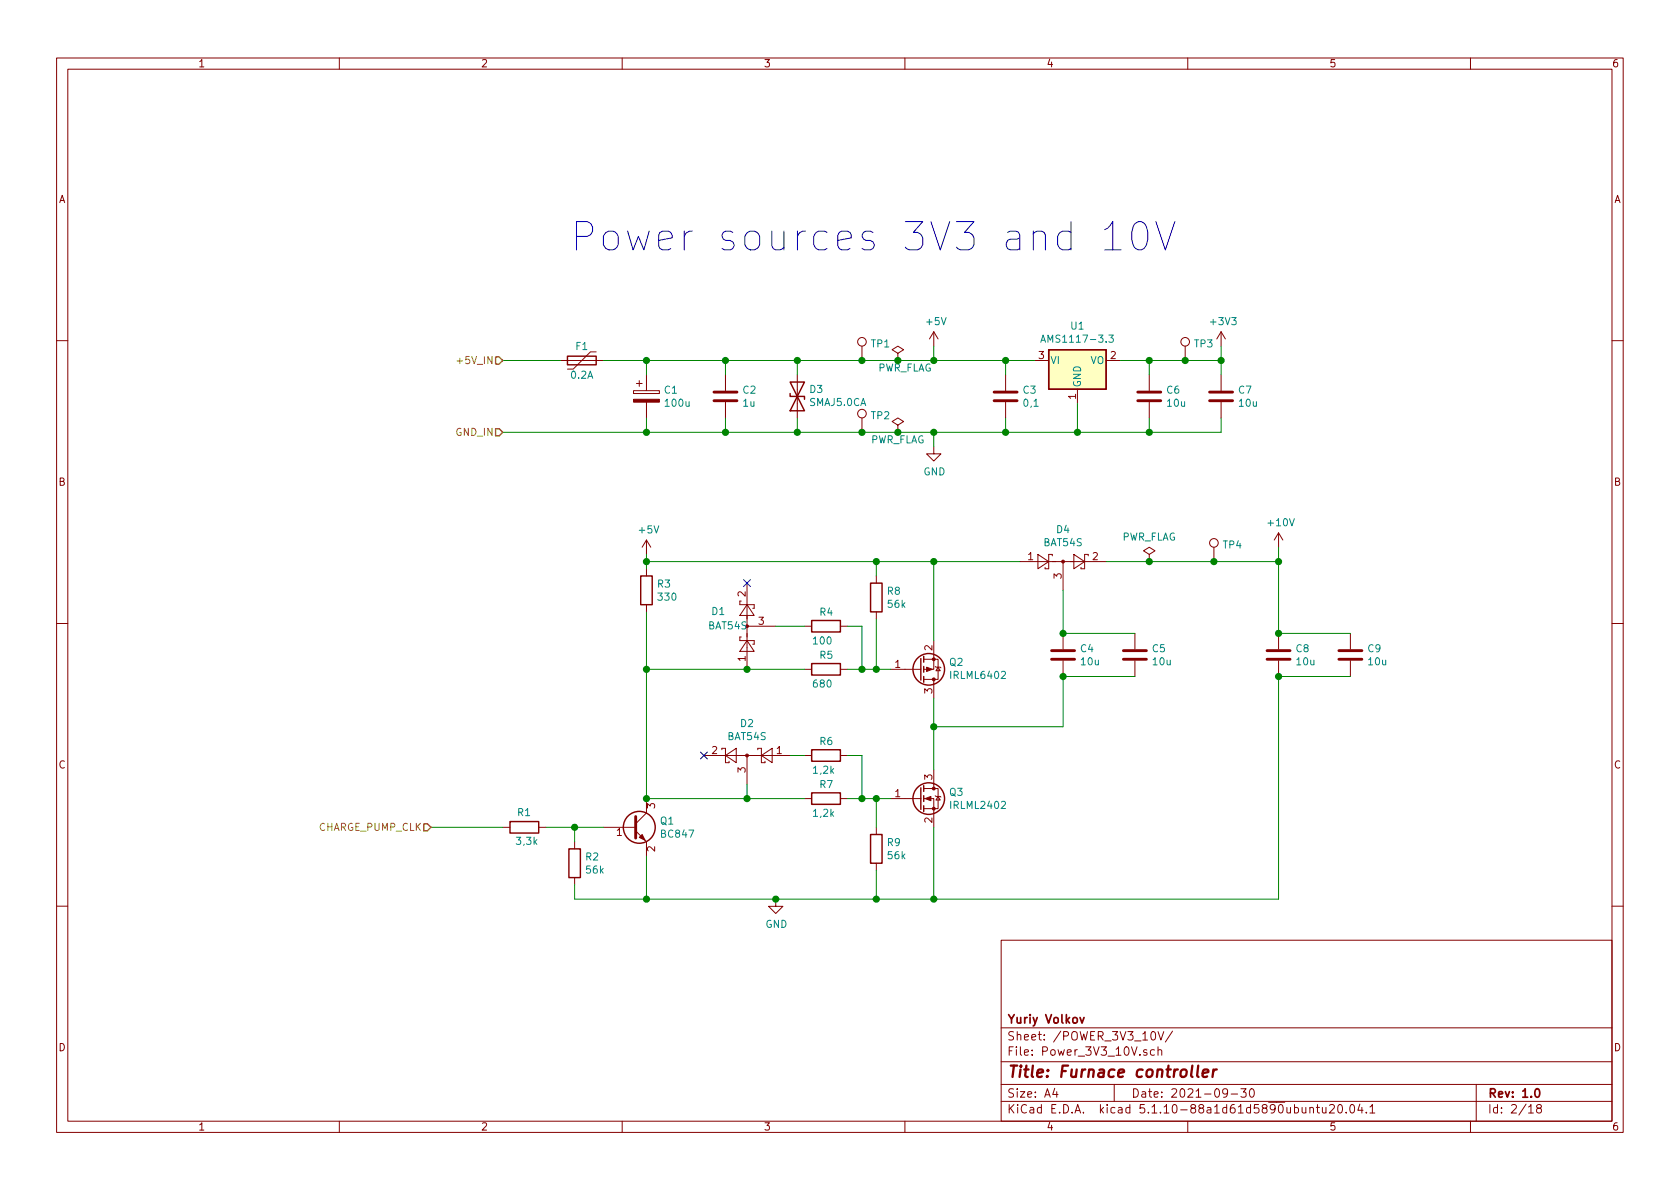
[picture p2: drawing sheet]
EESchema Schematic File Version 4
EELAYER 30 0
EELAYER END
$Descr A4 11693 8268
encoding utf-8
Sheet 2 18
Title "Furnace controller"
Date "2021-09-30"
Rev "1.0"
Comp "Yuriy Volkov"
Comment1 ""
Comment2 ""
Comment3 ""
Comment4 ""
$EndDescr
Text Notes 8200 1750 2    197  ~ 0
Power sources 3V3 and 10V
$Comp
L Regulator_Linear:AMS1117-3.3 U?
U 1 1
P 7500 2500
AR Path="/60A07426" Ref="U?"  Part="1" 
AR Path="/609C9D41/60A07426" Ref="U?"  Part="1" 
AR Path="/609FED99/60A07426" Ref="U1"  Part="1" 
F 0 "U1" H 7500 2742 50  0000 C CNN
F 1 "AMS1117-3.3" H 7500 2651 50  0000 C CNN
F 2 "Package_TO_SOT_SMD:SOT-223-3_TabPin2" H 7500 2700 50  0001 C CNN
F 3 "http://www.advanced-monolithic.com/pdf/ds1117.pdf" H 7600 2250 50  0001 C CNN
	1    7500 2500
	1    0    0    -1  
$EndComp
$Comp
L power:+10V #PWR06
U 1 1
P 8900 3800
F 0 "#PWR06" H 8900 3650 50  0001 C CNN
F 1 "+10V" H 8915 3973 50  0000 C CNN
F 2 "" H 8900 3800 50  0001 C CNN
F 3 "" H 8900 3800 50  0001 C CNN
	1    8900 3800
	1    0    0    -1  
$EndComp
$Comp
L power:+3V3 #PWR05
U 1 1
P 8500 2400
F 0 "#PWR05" H 8500 2250 50  0001 C CNN
F 1 "+3V3" H 8515 2573 50  0000 C CNN
F 2 "" H 8500 2400 50  0001 C CNN
F 3 "" H 8500 2400 50  0001 C CNN
	1    8500 2400
	1    0    0    -1  
$EndComp
$Comp
L power:GND #PWR04
U 1 1
P 6500 3100
F 0 "#PWR04" H 6500 2850 50  0001 C CNN
F 1 "GND" H 6505 2927 50  0000 C CNN
F 2 "" H 6500 3100 50  0001 C CNN
F 3 "" H 6500 3100 50  0001 C CNN
	1    6500 3100
	1    0    0    -1  
$EndComp
$Comp
L Device:C C?
U 1 1
P 8000 2750
AR Path="/60A0D602" Ref="C?"  Part="1" 
AR Path="/609CA6A8/609D24C0/60A0D602" Ref="C?"  Part="1" 
AR Path="/609CA6A8/60A08E0B/60A0D602" Ref="C?"  Part="1" 
AR Path="/609CA6A8/60A0A46E/60A0D602" Ref="C?"  Part="1" 
AR Path="/609CA6A8/60A0A500/60A0D602" Ref="C?"  Part="1" 
AR Path="/609CA6A8/60A0A922/60A0D602" Ref="C?"  Part="1" 
AR Path="/609CA6A8/60A0D602" Ref="C?"  Part="1" 
AR Path="/609CA6A8/60AE5653/60A0D602" Ref="C?"  Part="1" 
AR Path="/609FED99/60A0D602" Ref="C6"  Part="1" 
F 0 "C6" H 8115 2796 50  0000 L CNN
F 1 "10u" H 8115 2705 50  0000 L CNN
F 2 "Capacitor_SMD:C_1206_3216Metric_Pad1.33x1.80mm_HandSolder" H 8038 2600 50  0001 C CNN
F 3 "~" H 8000 2750 50  0001 C CNN
	1    8000 2750
	1    0    0    -1  
$EndComp
$Comp
L Device:C C?
U 1 1
P 7000 2750
AR Path="/60A0DAB2" Ref="C?"  Part="1" 
AR Path="/609CA6A8/609D24C0/60A0DAB2" Ref="C?"  Part="1" 
AR Path="/609CA6A8/60A08E0B/60A0DAB2" Ref="C?"  Part="1" 
AR Path="/609CA6A8/60A0A46E/60A0DAB2" Ref="C?"  Part="1" 
AR Path="/609CA6A8/60A0A500/60A0DAB2" Ref="C?"  Part="1" 
AR Path="/609CA6A8/60A0A922/60A0DAB2" Ref="C?"  Part="1" 
AR Path="/609CA6A8/60A0DAB2" Ref="C?"  Part="1" 
AR Path="/609CA6A8/60AE5653/60A0DAB2" Ref="C?"  Part="1" 
AR Path="/609FED99/60A0DAB2" Ref="C3"  Part="1" 
F 0 "C3" H 7115 2796 50  0000 L CNN
F 1 "0,1" H 7115 2705 50  0000 L CNN
F 2 "Capacitor_SMD:C_0603_1608Metric_Pad1.08x0.95mm_HandSolder" H 7038 2600 50  0001 C CNN
F 3 "~" H 7000 2750 50  0001 C CNN
	1    7000 2750
	1    0    0    -1  
$EndComp
$Comp
L Device:C C?
U 1 1
P 8500 2750
AR Path="/60A129D6" Ref="C?"  Part="1" 
AR Path="/609CA6A8/609D24C0/60A129D6" Ref="C?"  Part="1" 
AR Path="/609CA6A8/60A08E0B/60A129D6" Ref="C?"  Part="1" 
AR Path="/609CA6A8/60A0A46E/60A129D6" Ref="C?"  Part="1" 
AR Path="/609CA6A8/60A0A500/60A129D6" Ref="C?"  Part="1" 
AR Path="/609CA6A8/60A0A922/60A129D6" Ref="C?"  Part="1" 
AR Path="/609CA6A8/60A129D6" Ref="C?"  Part="1" 
AR Path="/609CA6A8/60AE5653/60A129D6" Ref="C?"  Part="1" 
AR Path="/609FED99/60A129D6" Ref="C7"  Part="1" 
F 0 "C7" H 8615 2796 50  0000 L CNN
F 1 "10u" H 8615 2705 50  0000 L CNN
F 2 "Capacitor_SMD:C_1206_3216Metric_Pad1.33x1.80mm_HandSolder" H 8538 2600 50  0001 C CNN
F 3 "~" H 8500 2750 50  0001 C CNN
	1    8500 2750
	1    0    0    -1  
$EndComp
$Comp
L power:+5V #PWR03
U 1 1
P 6500 2400
F 0 "#PWR03" H 6500 2250 50  0001 C CNN
F 1 "+5V" H 6515 2573 50  0000 C CNN
F 2 "" H 6500 2400 50  0001 C CNN
F 3 "" H 6500 2400 50  0001 C CNN
	1    6500 2400
	1    0    0    -1  
$EndComp
Wire Wire Line
	8500 2400 8500 2500
$Comp
L Transistor_FET:IRLML6402 Q2
U 1 1
P 6400 4650
F 0 "Q2" H 6604 4604 50  0000 L CNN
F 1 "IRLML6402" H 6604 4695 50  0000 L CNN
F 2 "Package_TO_SOT_SMD:SOT-23" H 6600 4575 50  0001 L CIN
F 3 "https://www.infineon.com/dgdl/irlml6402pbf.pdf?fileId=5546d462533600a401535668d5c2263c" H 6400 4650 50  0001 L CNN
	1    6400 4650
	1    0    0    1   
$EndComp
$Comp
L Transistor_FET:IRLML2060 Q3
U 1 1
P 6400 5550
F 0 "Q3" H 6604 5596 50  0000 L CNN
F 1 "IRLML2402" H 6604 5505 50  0000 L CNN
F 2 "Package_TO_SOT_SMD:SOT-23" H 6600 5475 50  0001 L CIN
F 3 "https://www.infineon.com/dgdl/irlml2060pbf.pdf?fileId=5546d462533600a401535664b7fb25ee" H 6400 5550 50  0001 L CNN
	1    6400 5550
	1    0    0    -1  
$EndComp
$Comp
L Diode:BAT54S D1
U 1 1
P 5200 4350
F 0 "D1" V 5300 4550 50  0000 C CNN
F 1 "BAT54S" V 5200 4484 50  0000 C CNN
F 2 "Package_TO_SOT_SMD:SOT-23" H 5275 4475 50  0001 L CNN
F 3 "https://www.diodes.com/assets/Datasheets/ds11005.pdf" H 5080 4350 50  0001 C CNN
	1    5200 4350
	0    -1   -1   0   
$EndComp
$Comp
L Diode:BAT54S D2
U 1 1
P 5200 5250
F 0 "D2" H 5200 5475 50  0000 C CNN
F 1 "BAT54S" H 5200 5384 50  0000 C CNN
F 2 "Package_TO_SOT_SMD:SOT-23" H 5275 5375 50  0001 L CNN
F 3 "https://www.diodes.com/assets/Datasheets/ds11005.pdf" H 5080 5250 50  0001 C CNN
	1    5200 5250
	-1   0    0    -1  
$EndComp
$Comp
L Diode:BAT54S D4
U 1 1
P 7400 3900
F 0 "D4" H 7400 4125 50  0000 C CNN
F 1 "BAT54S" H 7400 4034 50  0000 C CNN
F 2 "Package_TO_SOT_SMD:SOT-23" H 7475 4025 50  0001 L CNN
F 3 "https://www.diodes.com/assets/Datasheets/ds11005.pdf" H 7280 3900 50  0001 C CNN
	1    7400 3900
	1    0    0    -1  
$EndComp
$Comp
L Device:C C?
U 1 1
P 7400 4550
AR Path="/60A315C8" Ref="C?"  Part="1" 
AR Path="/609CA6A8/609D24C0/60A315C8" Ref="C?"  Part="1" 
AR Path="/609CA6A8/60A08E0B/60A315C8" Ref="C?"  Part="1" 
AR Path="/609CA6A8/60A0A46E/60A315C8" Ref="C?"  Part="1" 
AR Path="/609CA6A8/60A0A500/60A315C8" Ref="C?"  Part="1" 
AR Path="/609CA6A8/60A0A922/60A315C8" Ref="C?"  Part="1" 
AR Path="/609CA6A8/60A315C8" Ref="C?"  Part="1" 
AR Path="/609CA6A8/60AE5653/60A315C8" Ref="C?"  Part="1" 
AR Path="/609FED99/60A315C8" Ref="C4"  Part="1" 
F 0 "C4" H 7515 4596 50  0000 L CNN
F 1 "10u" H 7515 4505 50  0000 L CNN
F 2 "Capacitor_SMD:C_1206_3216Metric_Pad1.33x1.80mm_HandSolder" H 7438 4400 50  0001 C CNN
F 3 "~" H 7400 4550 50  0001 C CNN
	1    7400 4550
	1    0    0    -1  
$EndComp
$Comp
L Device:C C?
U 1 1
P 7900 4550
AR Path="/60A315CE" Ref="C?"  Part="1" 
AR Path="/609CA6A8/609D24C0/60A315CE" Ref="C?"  Part="1" 
AR Path="/609CA6A8/60A08E0B/60A315CE" Ref="C?"  Part="1" 
AR Path="/609CA6A8/60A0A46E/60A315CE" Ref="C?"  Part="1" 
AR Path="/609CA6A8/60A0A500/60A315CE" Ref="C?"  Part="1" 
AR Path="/609CA6A8/60A0A922/60A315CE" Ref="C?"  Part="1" 
AR Path="/609CA6A8/60A315CE" Ref="C?"  Part="1" 
AR Path="/609CA6A8/60AE5653/60A315CE" Ref="C?"  Part="1" 
AR Path="/609FED99/60A315CE" Ref="C5"  Part="1" 
F 0 "C5" H 8015 4596 50  0000 L CNN
F 1 "10u" H 8015 4505 50  0000 L CNN
F 2 "Capacitor_SMD:C_1206_3216Metric_Pad1.33x1.80mm_HandSolder" H 7938 4400 50  0001 C CNN
F 3 "~" H 7900 4550 50  0001 C CNN
	1    7900 4550
	1    0    0    -1  
$EndComp
$Comp
L Device:C C?
U 1 1
P 8900 4550
AR Path="/60A324DE" Ref="C?"  Part="1" 
AR Path="/609CA6A8/609D24C0/60A324DE" Ref="C?"  Part="1" 
AR Path="/609CA6A8/60A08E0B/60A324DE" Ref="C?"  Part="1" 
AR Path="/609CA6A8/60A0A46E/60A324DE" Ref="C?"  Part="1" 
AR Path="/609CA6A8/60A0A500/60A324DE" Ref="C?"  Part="1" 
AR Path="/609CA6A8/60A0A922/60A324DE" Ref="C?"  Part="1" 
AR Path="/609CA6A8/60A324DE" Ref="C?"  Part="1" 
AR Path="/609CA6A8/60AE5653/60A324DE" Ref="C?"  Part="1" 
AR Path="/609FED99/60A324DE" Ref="C8"  Part="1" 
F 0 "C8" H 9015 4596 50  0000 L CNN
F 1 "10u" H 9015 4505 50  0000 L CNN
F 2 "Capacitor_SMD:C_1206_3216Metric_Pad1.33x1.80mm_HandSolder" H 8938 4400 50  0001 C CNN
F 3 "~" H 8900 4550 50  0001 C CNN
	1    8900 4550
	1    0    0    -1  
$EndComp
$Comp
L Device:C C?
U 1 1
P 9400 4550
AR Path="/60A324E4" Ref="C?"  Part="1" 
AR Path="/609CA6A8/609D24C0/60A324E4" Ref="C?"  Part="1" 
AR Path="/609CA6A8/60A08E0B/60A324E4" Ref="C?"  Part="1" 
AR Path="/609CA6A8/60A0A46E/60A324E4" Ref="C?"  Part="1" 
AR Path="/609CA6A8/60A0A500/60A324E4" Ref="C?"  Part="1" 
AR Path="/609CA6A8/60A0A922/60A324E4" Ref="C?"  Part="1" 
AR Path="/609CA6A8/60A324E4" Ref="C?"  Part="1" 
AR Path="/609CA6A8/60AE5653/60A324E4" Ref="C?"  Part="1" 
AR Path="/609FED99/60A324E4" Ref="C9"  Part="1" 
F 0 "C9" H 9515 4596 50  0000 L CNN
F 1 "10u" H 9515 4505 50  0000 L CNN
F 2 "Capacitor_SMD:C_1206_3216Metric_Pad1.33x1.80mm_HandSolder" H 9438 4400 50  0001 C CNN
F 3 "~" H 9400 4550 50  0001 C CNN
	1    9400 4550
	1    0    0    -1  
$EndComp
$Comp
L power:+5V #PWR01
U 1 1
P 4500 3850
F 0 "#PWR01" H 4500 3700 50  0001 C CNN
F 1 "+5V" H 4515 4023 50  0000 C CNN
F 2 "" H 4500 3850 50  0001 C CNN
F 3 "" H 4500 3850 50  0001 C CNN
	1    4500 3850
	1    0    0    -1  
$EndComp
$Comp
L Device:R R?
U 1 1
P 5750 4350
AR Path="/60A272DA" Ref="R?"  Part="1" 
AR Path="/609FED99/60A272DA" Ref="R4"  Part="1" 
F 0 "R4" V 5650 4300 50  0000 L CNN
F 1 "100" V 5850 4250 50  0000 L CNN
F 2 "Resistor_SMD:R_0603_1608Metric_Pad0.98x0.95mm_HandSolder" V 5680 4350 50  0001 C CNN
F 3 "~" H 5750 4350 50  0001 C CNN
	1    5750 4350
	0    1    1    0   
$EndComp
$Comp
L Device:R R?
U 1 1
P 5750 4650
AR Path="/60A440E9" Ref="R?"  Part="1" 
AR Path="/609FED99/60A440E9" Ref="R5"  Part="1" 
F 0 "R5" V 5650 4600 50  0000 L CNN
F 1 "680" V 5850 4550 50  0000 L CNN
F 2 "Resistor_SMD:R_0603_1608Metric_Pad0.98x0.95mm_HandSolder" V 5680 4650 50  0001 C CNN
F 3 "~" H 5750 4650 50  0001 C CNN
	1    5750 4650
	0    1    1    0   
$EndComp
$Comp
L Device:R R?
U 1 1
P 5750 5250
AR Path="/60A443B1" Ref="R?"  Part="1" 
AR Path="/609FED99/60A443B1" Ref="R6"  Part="1" 
F 0 "R6" V 5650 5200 50  0000 L CNN
F 1 "1,2k" V 5850 5150 50  0000 L CNN
F 2 "Resistor_SMD:R_0603_1608Metric_Pad0.98x0.95mm_HandSolder" V 5680 5250 50  0001 C CNN
F 3 "~" H 5750 5250 50  0001 C CNN
	1    5750 5250
	0    1    1    0   
$EndComp
$Comp
L Device:R R?
U 1 1
P 5750 5550
AR Path="/60A44627" Ref="R?"  Part="1" 
AR Path="/609FED99/60A44627" Ref="R7"  Part="1" 
F 0 "R7" V 5650 5500 50  0000 L CNN
F 1 "1,2k" V 5850 5450 50  0000 L CNN
F 2 "Resistor_SMD:R_0603_1608Metric_Pad0.98x0.95mm_HandSolder" V 5680 5550 50  0001 C CNN
F 3 "~" H 5750 5550 50  0001 C CNN
	1    5750 5550
	0    1    1    0   
$EndComp
$Comp
L Device:R R?
U 1 1
P 4500 4100
AR Path="/60A67B2D" Ref="R?"  Part="1" 
AR Path="/609FED99/60A67B2D" Ref="R3"  Part="1" 
F 0 "R3" H 4570 4146 50  0000 L CNN
F 1 "330" H 4570 4055 50  0000 L CNN
F 2 "Resistor_SMD:R_0603_1608Metric_Pad0.98x0.95mm_HandSolder" V 4430 4100 50  0001 C CNN
F 3 "~" H 4500 4100 50  0001 C CNN
	1    4500 4100
	1    0    0    -1  
$EndComp
Wire Wire Line
	4500 3850 4500 3900
Wire Wire Line
	5600 5550 5200 5550
Wire Wire Line
	5200 5450 5200 5550
Wire Wire Line
	5500 5250 5600 5250
Wire Wire Line
	6500 4850 6500 5050
Connection ~ 4500 3900
Wire Wire Line
	4500 3900 4500 3950
NoConn ~ 4900 5250
Text HLabel 3000 5750 0    50   Input ~ 0
CHARGE_PUMP_CLK
Wire Wire Line
	7900 4400 7400 4400
Wire Wire Line
	7900 4700 7400 4700
Wire Wire Line
	7400 4700 7400 5050
Wire Wire Line
	7400 5050 6500 5050
Connection ~ 7400 4700
Connection ~ 6500 5050
Wire Wire Line
	8900 4700 9400 4700
Wire Wire Line
	8900 4400 9400 4400
Wire Wire Line
	8900 3900 8900 3800
Wire Wire Line
	8900 3900 8900 4400
Connection ~ 8900 3900
Connection ~ 8900 4400
Connection ~ 8900 4700
$Comp
L Connector:TestPoint TP?
U 1 1
P 8250 2500
AR Path="/60AC6F73" Ref="TP?"  Part="1" 
AR Path="/609FED99/60AC6F73" Ref="TP3"  Part="1" 
F 0 "TP3" H 8308 2618 50  0000 L CNN
F 1 "TestPoint" H 8308 2527 50  0001 L CNN
F 2 "furnace_controller:TP" H 8450 2500 50  0001 C CNN
F 3 "~" H 8450 2500 50  0001 C CNN
	1    8250 2500
	1    0    0    -1  
$EndComp
$Comp
L Connector:TestPoint TP?
U 1 1
P 8450 3900
AR Path="/60AC7FF7" Ref="TP?"  Part="1" 
AR Path="/609FED99/60AC7FF7" Ref="TP4"  Part="1" 
F 0 "TP4" H 8508 4018 50  0000 L CNN
F 1 "TestPoint" H 8508 3927 50  0001 L CNN
F 2 "furnace_controller:TP" H 8650 3900 50  0001 C CNN
F 3 "~" H 8650 3900 50  0001 C CNN
	1    8450 3900
	1    0    0    -1  
$EndComp
$Comp
L Connector:TestPoint TP?
U 1 1
P 6000 2500
AR Path="/60ACAEBE" Ref="TP?"  Part="1" 
AR Path="/609FED99/60ACAEBE" Ref="TP1"  Part="1" 
F 0 "TP1" H 6058 2618 50  0000 L CNN
F 1 "TestPoint" H 6058 2527 50  0001 L CNN
F 2 "furnace_controller:TP" H 6200 2500 50  0001 C CNN
F 3 "~" H 6200 2500 50  0001 C CNN
	1    6000 2500
	1    0    0    -1  
$EndComp
$Comp
L Device:C C?
U 1 1
P 5050 2750
AR Path="/60ACD247" Ref="C?"  Part="1" 
AR Path="/609CA6A8/609D24C0/60ACD247" Ref="C?"  Part="1" 
AR Path="/609CA6A8/60A08E0B/60ACD247" Ref="C?"  Part="1" 
AR Path="/609CA6A8/60A0A46E/60ACD247" Ref="C?"  Part="1" 
AR Path="/609CA6A8/60A0A500/60ACD247" Ref="C?"  Part="1" 
AR Path="/609CA6A8/60A0A922/60ACD247" Ref="C?"  Part="1" 
AR Path="/609CA6A8/60ACD247" Ref="C?"  Part="1" 
AR Path="/609CA6A8/60AE5653/60ACD247" Ref="C?"  Part="1" 
AR Path="/609FED99/60ACD247" Ref="C2"  Part="1" 
F 0 "C2" H 5165 2796 50  0000 L CNN
F 1 "1u" H 5165 2705 50  0000 L CNN
F 2 "Capacitor_SMD:C_0603_1608Metric_Pad1.08x0.95mm_HandSolder" H 5088 2600 50  0001 C CNN
F 3 "~" H 5050 2750 50  0001 C CNN
	1    5050 2750
	1    0    0    -1  
$EndComp
$Comp
L Device:D_TVS D?
U 1 1
P 5550 2750
AR Path="/60AD0C8C" Ref="D?"  Part="1" 
AR Path="/609FED99/60AD0C8C" Ref="D3"  Part="1" 
F 0 "D3" V 5596 2670 50  0000 R CNN
F 1 "SMAJ5.0CA" V 5505 2670 50  0000 R CNN
F 2 "Diode_SMD:D_SMB_Handsoldering" H 5550 2750 50  0001 C CNN
F 3 "~" H 5550 2750 50  0001 C CNN
	1    5550 2750
	0    -1   -1   0   
$EndComp
$Comp
L Device:CP C1
U 1 1
P 4500 2750
F 0 "C1" H 4618 2796 50  0000 L CNN
F 1 "100u" H 4618 2705 50  0000 L CNN
F 2 "Capacitor_THT:CP_Radial_D5.0mm_P2.00mm" H 4538 2600 50  0001 C CNN
F 3 "~" H 4500 2750 50  0001 C CNN
	1    4500 2750
	1    0    0    -1  
$EndComp
Text HLabel 3500 2500 0    50   Input ~ 0
+5V_IN
Connection ~ 6000 2500
Wire Wire Line
	6000 2500 6250 2500
Wire Wire Line
	6500 2400 6500 2500
Connection ~ 6500 2500
Wire Wire Line
	6500 3100 6500 3000
$Comp
L Connector:TestPoint TP?
U 1 1
P 6000 3000
AR Path="/60AFF250" Ref="TP?"  Part="1" 
AR Path="/609FED99/60AFF250" Ref="TP2"  Part="1" 
F 0 "TP2" H 6058 3118 50  0000 L CNN
F 1 "TestPoint" H 6058 3027 50  0001 L CNN
F 2 "furnace_controller:TP" H 6200 3000 50  0001 C CNN
F 3 "~" H 6200 3000 50  0001 C CNN
	1    6000 3000
	1    0    0    -1  
$EndComp
Wire Wire Line
	5200 4650 5600 4650
Wire Wire Line
	6500 5050 6500 5350
Wire Wire Line
	5400 4350 5600 4350
NoConn ~ 5200 4050
Wire Wire Line
	6500 4450 6500 3900
Connection ~ 6500 3900
Wire Wire Line
	6500 3900 7100 3900
Wire Wire Line
	7400 4100 7400 4400
Connection ~ 7400 4400
Wire Wire Line
	8450 3900 8900 3900
Wire Wire Line
	6000 3000 6250 3000
Connection ~ 6000 3000
Connection ~ 6500 3000
Wire Wire Line
	8250 2500 8500 2500
Connection ~ 8250 2500
Wire Wire Line
	8450 3900 8000 3900
Connection ~ 8450 3900
Text HLabel 3500 3000 0    50   Input ~ 0
GND_IN
$Comp
L Transistor_BJT:BC847 Q?
U 1 1
P 4400 5750
AR Path="/609C9D41/60B184A0" Ref="Q?"  Part="1" 
AR Path="/60B39FE1/60B184A0" Ref="Q?"  Part="1" 
AR Path="/609FED99/60B184A0" Ref="Q1"  Part="1" 
F 0 "Q1" H 4591 5796 50  0000 L CNN
F 1 "BC847" H 4591 5705 50  0000 L CNN
F 2 "Package_TO_SOT_SMD:SOT-23" H 4600 5675 50  0001 L CIN
F 3 "http://www.infineon.com/dgdl/Infineon-BC847SERIES_BC848SERIES_BC849SERIES_BC850SERIES-DS-v01_01-en.pdf?fileId=db3a304314dca389011541d4630a1657" H 4400 5750 50  0001 L CNN
	1    4400 5750
	1    0    0    -1  
$EndComp
$Comp
L Device:R R?
U 1 1
P 4000 6000
AR Path="/60B184A6" Ref="R?"  Part="1" 
AR Path="/60B39FE1/60B184A6" Ref="R?"  Part="1" 
AR Path="/609FED99/60B184A6" Ref="R2"  Part="1" 
F 0 "R2" H 4070 6046 50  0000 L CNN
F 1 "56k" H 4070 5955 50  0000 L CNN
F 2 "Resistor_SMD:R_0603_1608Metric_Pad0.98x0.95mm_HandSolder" V 3930 6000 50  0001 C CNN
F 3 "~" H 4000 6000 50  0001 C CNN
	1    4000 6000
	1    0    0    -1  
$EndComp
$Comp
L Device:R R?
U 1 1
P 3650 5750
AR Path="/60B184AC" Ref="R?"  Part="1" 
AR Path="/60B39FE1/60B184AC" Ref="R?"  Part="1" 
AR Path="/609FED99/60B184AC" Ref="R1"  Part="1" 
F 0 "R1" V 3750 5700 50  0000 L CNN
F 1 "3,3k" V 3550 5650 50  0000 L CNN
F 2 "Resistor_SMD:R_0603_1608Metric_Pad0.98x0.95mm_HandSolder" V 3580 5750 50  0001 C CNN
F 3 "~" H 3650 5750 50  0001 C CNN
	1    3650 5750
	0    -1   -1   0   
$EndComp
Wire Wire Line
	3800 5750 4000 5750
Wire Wire Line
	4000 5850 4000 5750
Connection ~ 4000 5750
Wire Wire Line
	4000 5750 4200 5750
Wire Wire Line
	4000 6150 4000 6250
$Comp
L power:GND #PWR02
U 1 1
P 5400 6250
F 0 "#PWR02" H 5400 6000 50  0001 C CNN
F 1 "GND" H 5405 6077 50  0000 C CNN
F 2 "" H 5400 6250 50  0001 C CNN
F 3 "" H 5400 6250 50  0001 C CNN
	1    5400 6250
	1    0    0    -1  
$EndComp
Wire Wire Line
	3500 5750 3000 5750
Wire Wire Line
	4000 6250 4500 6250
Wire Wire Line
	4500 5950 4500 6250
Connection ~ 4500 6250
$Comp
L Device:R R?
U 1 1
P 6100 5900
AR Path="/60B13DFF" Ref="R?"  Part="1" 
AR Path="/60B39FE1/60B13DFF" Ref="R?"  Part="1" 
AR Path="/609FED99/60B13DFF" Ref="R9"  Part="1" 
F 0 "R9" H 6170 5946 50  0000 L CNN
F 1 "56k" H 6170 5855 50  0000 L CNN
F 2 "Resistor_SMD:R_0603_1608Metric_Pad0.98x0.95mm_HandSolder" V 6030 5900 50  0001 C CNN
F 3 "~" H 6100 5900 50  0001 C CNN
	1    6100 5900
	1    0    0    -1  
$EndComp
Wire Wire Line
	4500 4250 4500 4650
$Comp
L Device:R R?
U 1 1
P 6100 4150
AR Path="/60B1B4E2" Ref="R?"  Part="1" 
AR Path="/60B39FE1/60B1B4E2" Ref="R?"  Part="1" 
AR Path="/609FED99/60B1B4E2" Ref="R8"  Part="1" 
F 0 "R8" H 6170 4196 50  0000 L CNN
F 1 "56k" H 6170 4105 50  0000 L CNN
F 2 "Resistor_SMD:R_0603_1608Metric_Pad0.98x0.95mm_HandSolder" V 6030 4150 50  0001 C CNN
F 3 "~" H 6100 4150 50  0001 C CNN
	1    6100 4150
	1    0    0    -1  
$EndComp
Wire Wire Line
	4500 3900 6100 3900
Wire Wire Line
	6100 4000 6100 3900
Connection ~ 6100 3900
Wire Wire Line
	6100 3900 6500 3900
Wire Wire Line
	5900 4650 6000 4650
Connection ~ 6100 4650
Wire Wire Line
	6100 4650 6200 4650
Wire Wire Line
	4500 6250 5400 6250
Wire Wire Line
	8900 4700 8900 6250
Wire Wire Line
	5900 5550 6000 5550
Wire Wire Line
	6100 5750 6100 5550
Connection ~ 6100 5550
Wire Wire Line
	6100 5550 6200 5550
Wire Wire Line
	6100 6050 6100 6250
Connection ~ 6100 6250
Wire Wire Line
	6100 6250 6500 6250
Wire Wire Line
	5900 5250 6000 5250
Wire Wire Line
	6000 5250 6000 5550
Connection ~ 6000 5550
Wire Wire Line
	6000 5550 6100 5550
Wire Wire Line
	6100 4300 6100 4650
Wire Wire Line
	5900 4350 6000 4350
Wire Wire Line
	6000 4350 6000 4650
Connection ~ 6000 4650
Wire Wire Line
	6000 4650 6100 4650
Connection ~ 5400 6250
Wire Wire Line
	5400 6250 6100 6250
Wire Wire Line
	6500 5750 6500 6250
Connection ~ 6500 6250
Wire Wire Line
	6500 6250 8900 6250
Wire Wire Line
	5200 4650 4500 4650
Connection ~ 5200 4650
Connection ~ 4500 4650
Wire Wire Line
	4500 4650 4500 5550
Wire Wire Line
	5200 5550 4500 5550
Connection ~ 5200 5550
Connection ~ 4500 5550
$Comp
L Device:Polyfuse F1
U 1 1
P 4050 2500
F 0 "F1" V 3950 2500 50  0000 C CNN
F 1 "0.2A" V 4150 2500 50  0000 C CNN
F 2 "Fuse:Fuse_1206_3216Metric_Pad1.42x1.75mm_HandSolder" H 4100 2300 50  0001 L CNN
F 3 "~" H 4050 2500 50  0001 C CNN
	1    4050 2500
	0    1    1    0   
$EndComp
Wire Wire Line
	3500 3000 4500 3000
Wire Wire Line
	6500 2500 7000 2500
Wire Wire Line
	6500 3000 7000 3000
Wire Wire Line
	7800 2500 8000 2500
Wire Wire Line
	3900 2500 3500 2500
Wire Wire Line
	4200 2500 4500 2500
Wire Wire Line
	4500 2600 4500 2500
Connection ~ 4500 2500
Wire Wire Line
	4500 2500 5050 2500
Wire Wire Line
	4500 2900 4500 3000
Connection ~ 4500 3000
Wire Wire Line
	4500 3000 5050 3000
Wire Wire Line
	5050 2600 5050 2500
Connection ~ 5050 2500
Wire Wire Line
	5050 2500 5550 2500
Wire Wire Line
	5050 2900 5050 3000
Connection ~ 5050 3000
Wire Wire Line
	5050 3000 5550 3000
Wire Wire Line
	5550 2900 5550 3000
Connection ~ 5550 3000
Wire Wire Line
	5550 2600 5550 2500
Connection ~ 5550 2500
Wire Wire Line
	7000 2600 7000 2500
Connection ~ 7000 2500
Wire Wire Line
	7000 2500 7200 2500
Wire Wire Line
	7000 2900 7000 3000
Connection ~ 7000 3000
Wire Wire Line
	7000 3000 7500 3000
Wire Wire Line
	7500 2800 7500 3000
Connection ~ 7500 3000
Wire Wire Line
	7500 3000 8000 3000
Wire Wire Line
	8000 2600 8000 2500
Connection ~ 8000 2500
Wire Wire Line
	8000 2500 8250 2500
Wire Wire Line
	8000 2900 8000 3000
Connection ~ 8000 3000
Wire Wire Line
	8000 3000 8500 3000
Wire Wire Line
	8500 2600 8500 2500
Connection ~ 8500 2500
Wire Wire Line
	8500 2900 8500 3000
$Comp
L power:PWR_FLAG #FLG03
U 1 1
P 8000 3900
F 0 "#FLG03" H 8000 3975 50  0001 C CNN
F 1 "PWR_FLAG" H 8000 4073 50  0000 C CNN
F 2 "" H 8000 3900 50  0001 C CNN
F 3 "~" H 8000 3900 50  0001 C CNN
	1    8000 3900
	1    0    0    -1  
$EndComp
Connection ~ 8000 3900
Wire Wire Line
	8000 3900 7700 3900
$Comp
L power:PWR_FLAG #FLG02
U 1 1
P 6250 3000
F 0 "#FLG02" H 6250 3075 50  0001 C CNN
F 1 "PWR_FLAG" H 6250 2950 50  0000 C CNN
F 2 "" H 6250 3000 50  0001 C CNN
F 3 "~" H 6250 3000 50  0001 C CNN
	1    6250 3000
	1    0    0    -1  
$EndComp
Connection ~ 6250 3000
Wire Wire Line
	6250 3000 6500 3000
Wire Wire Line
	5550 3000 6000 3000
$Comp
L power:PWR_FLAG #FLG01
U 1 1
P 6250 2500
F 0 "#FLG01" H 6250 2575 50  0001 C CNN
F 1 "PWR_FLAG" H 6300 2450 50  0000 C CNN
F 2 "" H 6250 2500 50  0001 C CNN
F 3 "~" H 6250 2500 50  0001 C CNN
	1    6250 2500
	1    0    0    -1  
$EndComp
Wire Wire Line
	5550 2500 6000 2500
Connection ~ 6250 2500
Wire Wire Line
	6250 2500 6500 2500
$EndSCHEMATC
